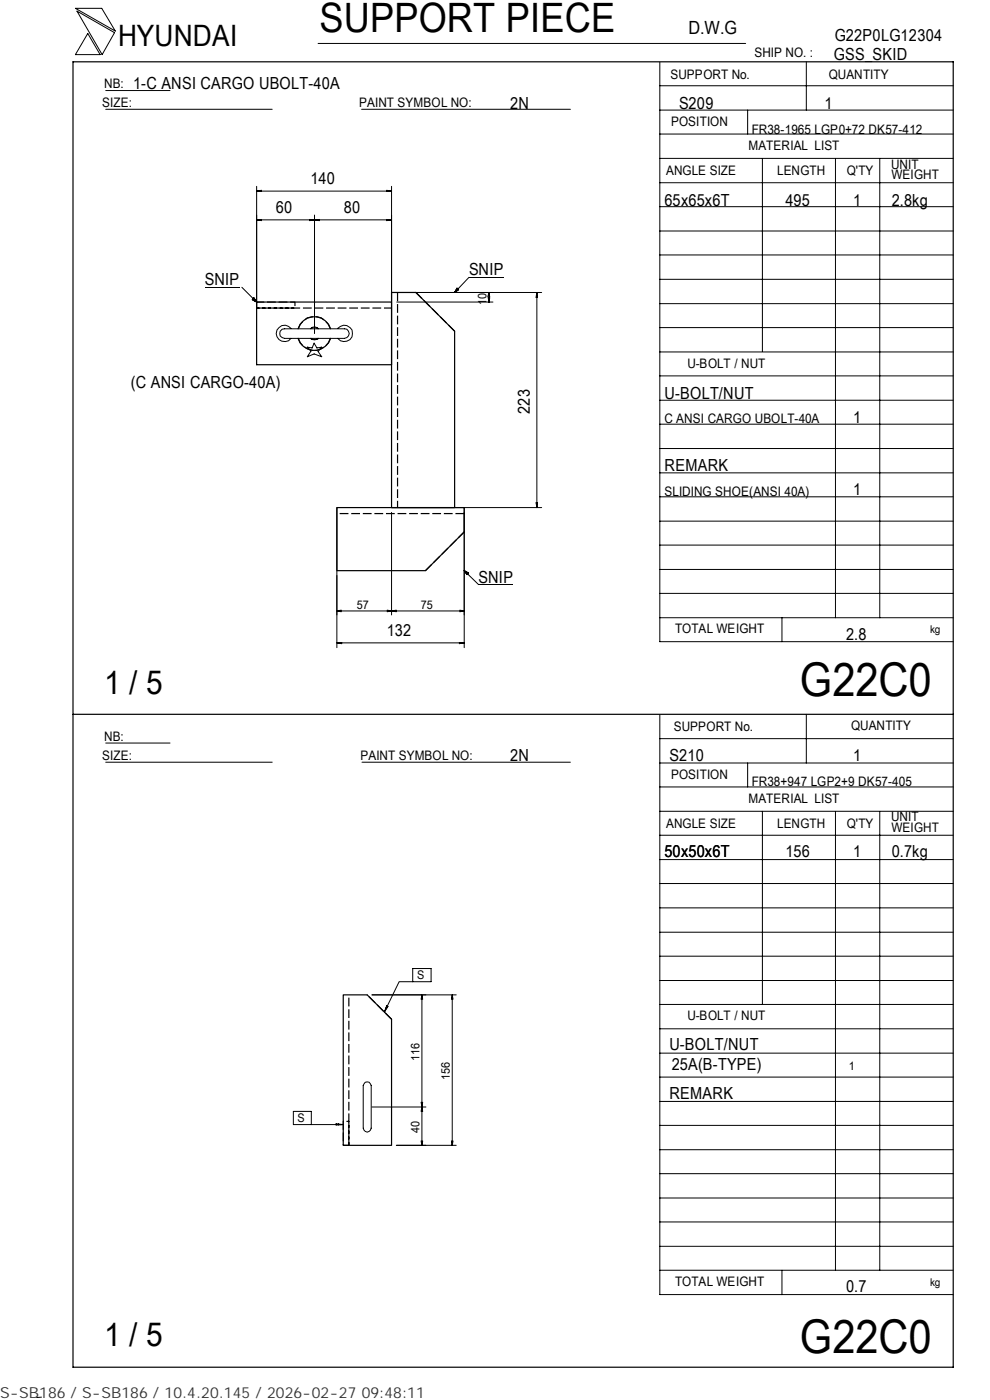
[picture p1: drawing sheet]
<svg xmlns="http://www.w3.org/2000/svg" width="210mm" height="297mm" viewBox="0 0 210 297" stroke-linecap="round" stroke-linejoin="round" font-family="sans-serif">
<g fill="none" stroke="#000" stroke-width=".21">
<path d="M16 1.8h5.6l2.9 4.8zM16.3 2.4l8 4.5-2.6 4.7zM18.6 7.1l2.6 4.5h-5.2zM22.4 19.2h13.7M67.5 9.2h90.6M139.9 18.2h62.3M139.9 13.2v122.9h62.3M171 13.1v10.3M22.4 23.2h35.3M54.4 39.5v24.6M76.7 23.2h44.3M83 39.5v24.6"/>
<path d="M139.9 38.8h62.3M139.9 33.6h62.3M139.9 28.4h62.3M139.9 23.4h62.3M158.6 23.4v5M161.7 33.6v41M177.2 33.7v97.4M186.6 33.7v97.4M54.4 46.6h1v.2zM54.4 46.6h28.6M54.4 40.5l1-.1v.2zM54.4 40.5h28.6"/>
<path d="M55.1 46.6v.1M55.1 40.5v.1M65.7 46.6h1l-1 .2zM66 46.6v.1M66.7 45.6v25.2M66.7 46.6h1v.2zM67.4 46.6v.1M82 46.6h1l-1 .2zM82 40.4l1 .1-1 .1zM82.4 40.5v.1M82.4 46.6v.1M106.8 58.8h-7.3l-3.1 3.3"/>
<path d="M139.9 59.3h62.3M139.9 54.1h62.3M139.9 49h62.3M139.9 43.8h62.3M43.4 61h7.4M51.3 60.9l3.1 3.2M53.8 63.2l.6 .9-.9-.5zM59.4 70.3l.4-.5h.6h12.7a1.02 1.02 0 0 1 1 1 1.02 1.02 0 0 1-1 1h-12.7a1.02 1.02 0 0 1-1-1.5zM61.7 69.7a1.75 1.75 0 0 0-2.6-.3 1.75 1.75 0 0 0 0 2.6 1.75 1.75 0 0 0 2.6-.2M65.2 73.6l1 .2 .4-1 .6 1 1-.2-.7 1 .7 1.1-1.6-.6-1.4 .6 .7-1.2zM71.6 69.7a1.75 1.75 0 0 1 2.6-.3 1.75 1.75 0 0 1 0 2.6 1.75 1.75 0 0 1-2.6-.2M83 62.1h31.9"/>
<path d="M84.1 64.1h20.5M96.9 61.1l.4 .4-.9 .6zM103.5 63.2l.2 .9M103.7 62.1l-.2 .9M103.7 62.1l.2 .9M103.7 62.1v2M103.9 63.2l-.2 .9M113.8 62.7h.1M113.9 62.1l.1 1h-.3zM113.9 62.1v45.6M139.9 79.7h62.3M139.9 74.7h62.3"/>
<path d="M139.9 69.5h62.3M139.9 64.4h62.3M139.9 95.2h62.3M139.9 90h62.3M139.9 84.9h62.3M71.4 107.7v29.7M83 108.7v21.8M83 107.7h31.9M98.5 107.7v29.7M113.7 106.7h.3l-.1 1zM113.8 107h.1M139.9 100.3h62.3"/>
<path d="M139.9 115.6h62.3M139.9 110.6h62.3M139.9 105.4h62.3M71.4 136.4l1.1-.1v.3zM71.4 136.4h27.1M71.4 129.6l1 .2M71.4 129.6h27.1M72.1 136.3v.2M72.4 129.4l-1 .2M82.1 129.4l.9 .2M83 129.6l1.1 .2M83 129.6l-.9 .2"/>
<path d="M84.1 129.4l-1.1 .2M97.4 136.3l1.1 .1-1.1 .2zM97.5 129.4l1 .2M97.8 136.3v.2M98.5 129.6l-1 .2M98.5 121.1l.9 .5-.4 .3zM98.5 121.1l3 2.9M101.5 124h7.4M139.9 131.1h62.3M139.9 125.9h62.3M139.9 120.8h62.3M165.9 131.1v5"/>
<path d="M22.4 157.6h13.7M139.9 151.7v122.9h62.3M139.9 156.7h62.3M171 151.5v10.4M22.4 161.7h35.3M76.8 161.7h44.2M139.9 177.2h62.3M139.9 172.1h62.3M139.9 167h62.3M139.9 161.9h62.3M158.6 161.9v5.1M161.7 172.1v41"/>
<path d="M177.2 172.2v97.3M186.6 172.2v97.3M139.9 182.4h62.3M139.9 197.8h62.3M139.9 192.6h62.3M139.9 187.4h62.3M78.9 211.1h17.9M81.9 213.8l.1 .1M82 213.3l.3 .2-.8 1.2zM87.5 208.3h-2.8l-3.2 6.4M87.5 205.5h3.9v2.8h-3.9zM89.5 211.1l-.2 .9"/>
<path d="M89.5 211.1l.2 .9M89.5 211.1v31.9M95.9 211.1l-.2 .9M95.9 211.1l.2 .9M95.9 211.1v31.9M139.9 218.3h62.3M139.9 213.1h62.3M139.9 208h62.3M139.9 202.9h62.3M71.3 238.4l1.5 .2-1.5 .1zM71.8 238.4v.3M72.8 238.6h-10.6v-2.8h3.8v2.8"/>
<path d="M77.5 229.6a.85 .85 0 0 1 1.2 .7v9a.85 .85 0 0 1-.8 .9 .85 .85 0 0 1-.9-.9v-9zM78.9 234.9h11.4M89.3 233.8l.2 1.1M89.5 234.9l-.2 .9M89.5 234.9l.2 .9M89.7 233.8l-.2 1.1M139.9 238.7h62.3M139.9 233.7h62.3M139.9 228.5h62.3M139.9 223.4h62.3M84.1 243h12.7M89.3 242.1l.2 .9"/>
<path d="M89.7 242.1l-.2 .9M95.7 242.1l.2 .9M96.1 242.1l-.2 .9M139.9 259.2h62.3M139.9 254.2h62.3M139.9 249h62.3M139.9 243.9h62.3M139.9 269.5h62.3M139.9 264.4h62.3M165.9 269.5v5.1M8.8 296.4l-1 .1"/>
</g>
<path d="M15.5 13.1h186.7v277h-186.7zM54.4 64.1h28.6v13.3h-28.6zM63.2 69.8a3.6 3.6 0 0 1 3.5-2.6 3.6 3.6 0 0 1 3.4 2.6M63.2 71.8a3.6 3.6 0 0 0 3.5 2.6 3.6 3.6 0 0 0 3.4-2.6M83 62.1h5.2l8.2 8.2v37.4h-13.4zM71.4 107.7h27.1v5.2l-8.3 8.2h-18.8zM15.5 151.5h186.7M72.8 211.1h5.1l5.1 5.1v26.8h-10.2z" fill="none" stroke="#000" stroke-width=".25"/>
<path d="M54.4 65.4h28.6M54.4 64.1v1.3h8.2v-1.3h-8.2M63.2 69.8a3.6 3.6 0 0 1 3.5-2.6 3.6 3.6 0 0 1 3.4 2.6M70.1 71.8a3.6 3.6 0 0 1-3.4 2.6 3.6 3.6 0 0 1-3.5-2.6M84.3 62.1v45.6M96.4 70.3l-8.2-8.2M98.5 109h-27.1M90.2 121.1l8.3-8.2M83 216.2l-5.1-5.1M72.8 243h1.2v-5.1h-1.2v5.1M74 243v-31.9" fill="none" stroke="#000" stroke-width=".25" stroke-dasharray="1.9 .6" stroke-linecap="butt"/>
<path d="M65.9 71.8l.5 .2h.6l.6-.2M65.9 69.8l.5-.4h.6l.6 .4M67.6 69.8l-.6-.4h-.6l-.5 .4M67.6 71.8l-.6 .2h-.6l-.5-.2" fill="none" stroke="#000" stroke-width=".25" stroke-dasharray="1 .3" stroke-linecap="butt"/>
<path d="M53.5 63.2h.9v.9h-.9zM96.5 61.2h.8v.9h-.8zM98.6 121.2h.8v.7h-.8z" fill="#000"/>
<g font-size="9.9">
<text x="169.7" y="147.6">G22C0</text>
<text x="169.7" y="286.9">G22C0</text>
</g>
<text font-size="8.6" x="67.7" y="6.9">SUPPORT PIECE</text>
<g font-size="7">
<text x="22.1" y="147.2">1 / 5</text>
<text x="22.1" y="285.6">1 / 5</text>
</g>
<text font-size="6.3" x="25.1" y="9.8">HYUNDAI</text>
<text font-size="3.9" x="146" y="7.3">D.W.G</text>
<g font-size="3.5">
<text x="177" y="8.7">G22P0LG12304</text>
<text x="176.9" y="12.8">GSS_SKID</text>
<text x="28.3" y="19">1-C ANSI CARGO UBOLT-40A</text>
<text x="108.2" y="23.1">2N</text>
<text x="144" y="23.1">S209</text>
<text x="174.8" y="23.1">1</text>
<text x="65.9" y="39">140</text>
<text x="58.5" y="45.2">60</text>
<text x="72.9" y="45.2">80</text>
<text x="141" y="43.6">65x65x6T</text>
<text x="166.6" y="43.6">495</text>
<text x="180.9" y="43.6">1</text>
<text x="189.1" y="43.6">2.8kg</text>
<text x="99.5" y="58.4">SNIP</text>
<text x="43.4" y="60.5">SNIP</text>
<text x="27.8" y="82.4">(C ANSI CARGO-40A)</text>
<text x="112.4" y="87.8" transform="rotate(-90 112.4 87.8)">223</text>
<text x="141" y="84.6">U-BOLT/NUT</text>
<text x="180.9" y="89.7">1</text>
<text x="141" y="99.9">REMARK</text>
<text x="180.9" y="105.1">1</text>
<text x="101.5" y="123.6">SNIP</text>
<text x="82" y="135">132</text>
<text x="179.5" y="135.8">2.8</text>
<text x="108.2" y="161.4">2N</text>
<text x="142" y="161.4">S210</text>
<text x="180.9" y="161.4">1</text>
<text x="141" y="181.9">50x50x6T</text>
<text x="166.6" y="181.9">156</text>
<text x="180.9" y="181.9">1</text>
<text x="189.1" y="181.9">0.7kg</text>
<text x="142" y="222.8">U-BOLT/NUT</text>
<text x="142.5" y="227.1">25A(B-TYPE)</text>
<text x="142" y="233.1">REMARK</text>
<text x="179.5" y="274.1">0.7</text>
</g>
<text font-size="3.2" fill="#323232" x="0" y="296.6">S-SB186 / S-SB186 / 10.4.20.145 / 2026-02-27 09:48:11</text>
<g font-size="2.8">
<text x="142.2" y="16.8">SUPPORT No.</text>
<text x="160" y="12.2">SHIP NO. :</text>
<text x="175.8" y="16.7">QUANTITY</text>
<text x="21.7" y="22.8">SIZE:</text>
<text x="22.1" y="18.7">NB:</text>
<text x="76.2" y="22.8">PAINT SYMBOL NO:</text>
<text x="142.3" y="26.8">POSITION</text>
<text x="159.4" y="28.4">FR38-1965 LGP0+72 DK57-412</text>
<text x="158.7" y="31.7">MATERIAL LIST</text>
<text x="189" y="35.8">UNIT</text>
<text x="141.3" y="37.2">ANGLE SIZE</text>
<text x="164.8" y="37.1">LENGTH</text>
<text x="179.6" y="37.1">Q'TY</text>
<text x="189.1" y="38">WEIGHT</text>
<text x="145.8" y="78">U-BOLT / NUT</text>
<text x="141" y="89.8">C ANSI CARGO UBOLT-40A</text>
<text x="141" y="105.2">SLIDING SHOE(ANSI 40A)</text>
<text x="143.2" y="134.4">TOTAL WEIGHT</text>
<text x="142.9" y="155">SUPPORT No.</text>
<text x="180.5" y="154.9">QUANTITY</text>
<text x="21.7" y="161.3">SIZE:</text>
<text x="22.1" y="157.1">NB:</text>
<text x="76.5" y="161.2">PAINT SYMBOL NO:</text>
<text x="142.3" y="165.3">POSITION</text>
<text x="159.4" y="166.7">FR38+947 LGP2+9 DK57-405</text>
<text x="158.7" y="170.3">MATERIAL LIST</text>
<text x="141.3" y="175.7">ANGLE SIZE</text>
<text x="164.8" y="175.6">LENGTH</text>
<text x="179.6" y="175.6">Q'TY</text>
<text x="189" y="174.2">UNIT</text>
<text x="189.1" y="176.5">WEIGHT</text>
<text x="145.8" y="216.5">U-BOLT / NUT</text>
<text x="143.2" y="272.9">TOTAL WEIGHT</text>
</g>
<g font-size="2.5">
<text x="103.2" y="64.6" transform="rotate(-90 103.2 64.6)">10</text>
<text x="75.7" y="129.1">57</text>
<text x="89.2" y="129.1">75</text>
<text x="88.5" y="207.8">S</text>
<text x="89" y="225.1" transform="rotate(-90 89 225.1)">116</text>
<text x="180" y="227">1</text>
<text x="95.4" y="229.2" transform="rotate(-90 95.4 229.2)">156</text>
<text x="63.1" y="238.1">S</text>
<text x="89" y="240.5" transform="rotate(-90 89 240.5)">40</text>
</g>
<g font-size="2.3">
<text x="197.3" y="134.3">kg</text>
<text x="197.3" y="272.8">kg</text>
</g>
</svg>
